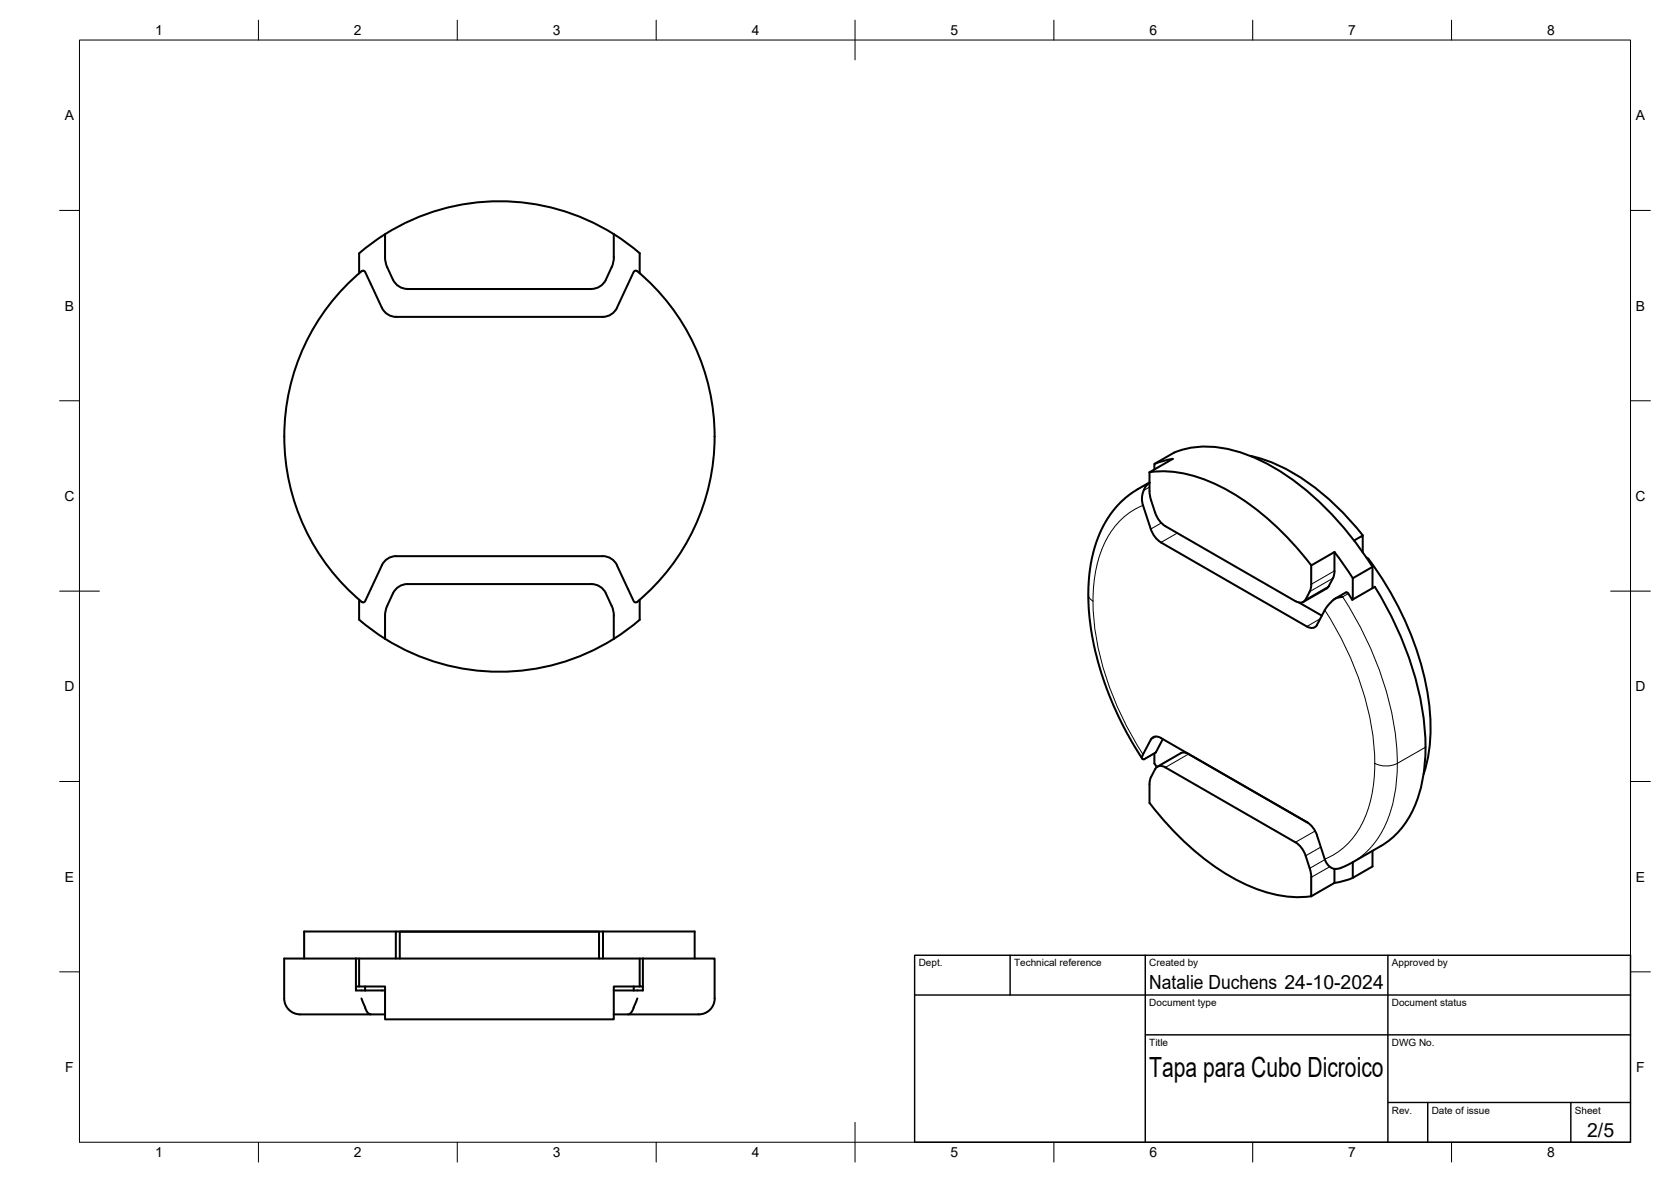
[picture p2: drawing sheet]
<svg xmlns="http://www.w3.org/2000/svg" width="420mm" height="297mm" viewBox="0 0 420 297" stroke-linecap="round" stroke-linejoin="round" font-family="sans-serif">
<!-- layer: Visible -->
<g fill="none" stroke="#000" stroke-width=".51">
<path d="M96.8 58.9v6.3l.6 2M154.3 58.9v6.3l-.5 2M154.3 58.8a54.1 54.1 0 0 0-64 4.9M154.3 58.8l3.8 2.6 2.8 2.3-.1 5M90.3 63.7v5M97.4 67.2l1.4 3.1a4 4 0 0 0 3.7 2.3h46.2M152.3 70.3a4 4 0 0 1-3.6 2.3M153.8 67.2l-1.5 3.1M289 118.7v4.7M289.1 118.7a30.8 30.8 0 0 1 18.4 3.9 69.4 69.4 0 0 1 22.2 19.5M290.3 118v-1.4a22.4 22.4 0 0 1 21.1-3.1 56.2 56.2 0 0 1 24 16.3 88 88 0 0 1 9.7 12.7M290.3 116.6l2.6-.9 2-.4-5.9 3.4"/>
<path d="M314.4 114.6a45.7 45.7 0 0 1 21.2 12.2l4.3 4.5 2.8 3.3M99.6 139.8h51.9M151.5 139.7a3.9 3.9 0 0 1 3.6 2.4l4.2 9 .7 .3a53.9 53.9 0 0 0-.1-83.4l-.6 .3-4.1 9a4 4 0 0 1-3.7 2.3h-51.9a4 4 0 0 1-3.6-2.3l-4.2-9-.7-.3a53.9 53.9 0 0 0 .2 83.4l.5-.3 4.2-9a4 4 0 0 1 3.6-2.4M288.6 121.8l-.6 .6-.7 1.6-.2 1.2 .2 1.5 2.3 6.8 1 1.7 1.3 1.1M289 121.3v.1M289 121.2l-4.6 2.8-3.3 2.9-2.8 3.6-1.4 2.7-.9 2.2a47.6 47.6 0 0 0-1.6 23.5l1.7 7.6 2.9 8.6 4 8.4 4.2 7.2M289 123.4l.3 1.8 1.4 4.3 1 1.6 .9 .8 33.1 19.2a1.7 1.7 0 0 0 2.6-.5M291.9 136.3l36.7 21.1M335.5 138.7l-5.8 3.4-.1 5.6-1.3 3M335.5 138.7v4.8M335.5 138.7l4.7 6.6M340.5 135.8l2.1-1.2v4.2"/>
<path d="M90.3 150.7v5.1M90.3 155.7a54.1 54.1 0 0 0 64 4.8M148.7 146.8h-46.2a4 4 0 0 0-3.7 2.3l-1.4 3.1-.5 1.5-.1 6.9M148.7 146.8a4 4 0 0 1 3.6 2.3M152.3 149.1l1.5 3.1M153.8 152.2l.5 2v6.4M160.8 150.7v5.1M160.9 155.7l-3.6 2.8-3 2M326.6 151.4l5.8 3.3M334.1 147.3l-.5 .6-5.9 3.4M335.5 143.5l-.2 1.5-1.2 2.3M335.6 150.5l3-1.7 1.4 1.9 5.7-3.3a81.5 81.5 0 0 1 12.7 38.5 34.9 34.9 0 0 1-4.8 20.6 19.3 19.3 0 0 1-6.4 6.1"/>
<path d="M337.6 150l-2 .5-1.3 1.2-1.2 1.6-1.9 3.7a1.7 1.7 0 0 1-2.6 .4M343.6 140.2l.5 .2M344.1 140.4a77.1 77.1 0 0 1 15.5 39.8 38.5 38.5 0 0 1-1.6 14.3M345.1 142.5l-5 2.8v5.4M345.1 142.5v5.3M290.3 189.3v2.6M290.3 191.9l.6 .9M291.9 185.5l37 21.3M291.9 185.5a1.7 1.7 0 0 0-2.6 .4l-2 3.9-.2 .6 .2 .4h.4l2.9-1.7 1.8-3.4M298.9 189.5l-.9-.4h-.8l-6.2 3.6M289 201.8l.1-5.5 1.4-3a1.68 1.68 0 0 1 2.5-.4l33.2 19.1 .9 .8 1 1.7 1.4 4.2 .2 1.8M289.1 201.8a65.4 65.4 0 0 0 26 21.3 28.2 28.2 0 0 0 14.6 2.1"/>
<path d="M328.6 206.6l1.3 1.1 1 1.7 2.6 7.4 1.1 1.2 .9 .3a6 6 0 0 0 3.9-1.2l7.8-4.5M335.5 218.3v3.6M345.1 213.8v3.9l-5 2.9v-3.9M99.5 234.1h-23v6.8M151.6 234.1h-52.1v6.8M329.7 220.5v4.7M335.5 221.9l-5.8 3.3M340.2 220.6l-2.6 .9-2 .4M71.5 250.9a4 4 0 0 0 4 4M75.5 254.9h21.3M89.5 240.9h-18v10M89.5 240.9v8h7.3"/>
<path d="M89.5 240.9h72.1M89.5 247.9h.8M90.3 240.9v7h6.5v8.3h57.5v-8.3h6.5M90.9 250.9l1.3 3.3 .5 .5 .6 .2M91.8 247.9v1M100.5 240.9v-6.8h50.1v6.8M151.6 240.9v-6.8h23.1v6.8M154.3 248.9h5M159.3 247.9v1M160.3 250.9l-1.4 3.3-.5 .5-.5 .2M160.8 240.9v7h.8M161.6 240.9h18.1v10"/>
<path d="M161.6 240.9v8h-2.3M179.7 250.9a4.3 4.3 0 0 1-5.1 4h-20.3"/>
</g>
<!-- layer: Visible Narrow -->
<g fill="none" stroke="#000" stroke-width=".25">
<path d="M287.4 127a19.9 19.9 0 0 0-11.4 14.3 38 38 0 0 0-1.2 9.7M289 121.5l-2.9 1.4M289 122.4l-1.4 .9M292 131.4l-2.7 1.6M296 134l-4.1 2.3M273.6 149.4h.1M273.6 149.4l.2 .7 1 1M274.8 151.1a73.1 73.1 0 0 0 11.4 36.6l1.2 1.9M332 155.5l-3.4 1.9M333.1 153.3a76.1 76.1 0 0 1 12.5 36.7l.1 1.8M334.1 147.3l-5.8 3.4M335.2 145.3l-5.9 3.4"/>
<path d="M335.5 143.5l-5.8 3.3M337.6 150a81.9 81.9 0 0 1 13.7 40v1.8M339 149.2l-1.4 .8M344 140.4l-.1 .2M290.6 189l-3 1.8M290.7 185.1l-1.4 .8M298.9 189.5l-5.9 3.4M345.7 191.8a30.2 30.2 0 0 1-5.5 18.7 17.2 17.2 0 0 1-7.1 5.4M345.7 191.8a6.3 6.3 0 0 0 5.7 0M351.3 191.9a32.4 32.4 0 0 1-5.7 20 19 19 0 0 1-5.5 4.8M358.4 187.8l-7.1 4M330.7 208.8l-5 2.9"/>
<path d="M332.1 212.9l-3.8 2.2M333.1 216l-3.8 2.2M334.3 217.8l-4.6 2.7"/>
</g>
<!-- layer: BORDER -->
<g fill="none" stroke="#000" stroke-width=".25">
<path d="M20 10.1h390v276.9h-390zM65 5.1v5M115 5.1v5M165 5.1v5M215 5.1v10M265 5.1v5M315 5.1v5M365 5.1v5M15 52.9h5M410 52.9h5M15 100.7h5M410 100.7h5"/>
<path d="M15 148.6h10M405 148.6h10M15 196.4h5M410 196.4h5M15 244.2h5M410 244.2h5M65 287v5M115 287v5M165 287v5M215 282.1v9.9M265 287v5M315 287v5"/>
<path d="M365 287v5"/>
</g>
<!-- layer: TITLEBLOCK -->
<path d="M230 240.1h180v46.9h-180zM230 250h180M254 240.1v9.9M288 240.1v46.9M349 240.1v46.9M288 260.1h122M349 277.1h61M359 277.1v9.9M395 277.1v9.9" fill="none" stroke="#000" stroke-width=".36"/>
<text font-size="7" x="289" y="270.6">Tapa para Cubo Dicroico</text>
<g font-size="4.9">
<text x="289" y="248.5">Natalie Duchens 24-10-2024</text>
<text x="399.1" y="285.7">2/5</text>
</g>
<g font-size="3.5">
<text x="39" y="8.8">1</text>
<text x="89" y="8.8">2</text>
<text x="139" y="8.8">3</text>
<text x="189" y="8.8">4</text>
<text x="239" y="8.8">5</text>
<text x="289" y="8.8">6</text>
<text x="339" y="8.8">7</text>
<text x="389" y="8.8">8</text>
<text x="16.3" y="30.2">A</text>
<text x="411.3" y="30.2">A</text>
<text x="16.3" y="78">B</text>
<text x="411.3" y="78">B</text>
<text x="16.2" y="125.9">C</text>
<text x="411.2" y="125.9">C</text>
<text x="16.2" y="173.7">D</text>
<text x="411.2" y="173.7">D</text>
<text x="16.3" y="221.6">E</text>
<text x="411.3" y="221.6">E</text>
<text x="16.4" y="269.4">F</text>
<text x="411.4" y="269.4">F</text>
<text x="39" y="290.8">1</text>
<text x="89" y="290.8">2</text>
<text x="139" y="290.8">3</text>
<text x="189" y="290.8">4</text>
<text x="239" y="290.8">5</text>
<text x="289" y="290.8">6</text>
<text x="339" y="290.8">7</text>
<text x="389" y="290.8">8</text>
</g>
<g font-size="2.5">
<text x="231" y="242.9">Dept.</text>
<text x="255" y="242.9">Technical reference</text>
<text x="289" y="242.9">Created by</text>
<text x="350" y="242.9">Approved by</text>
<text x="289" y="252.8">Document type</text>
<text x="350" y="252.8">Document status</text>
<text x="289" y="262.9">Title</text>
<text x="350" y="262.9">DWG No.</text>
<text x="350" y="279.9">Rev.</text>
<text x="360" y="279.9">Date of issue</text>
<text x="396" y="279.9">Sheet</text>
</g>
</svg>
